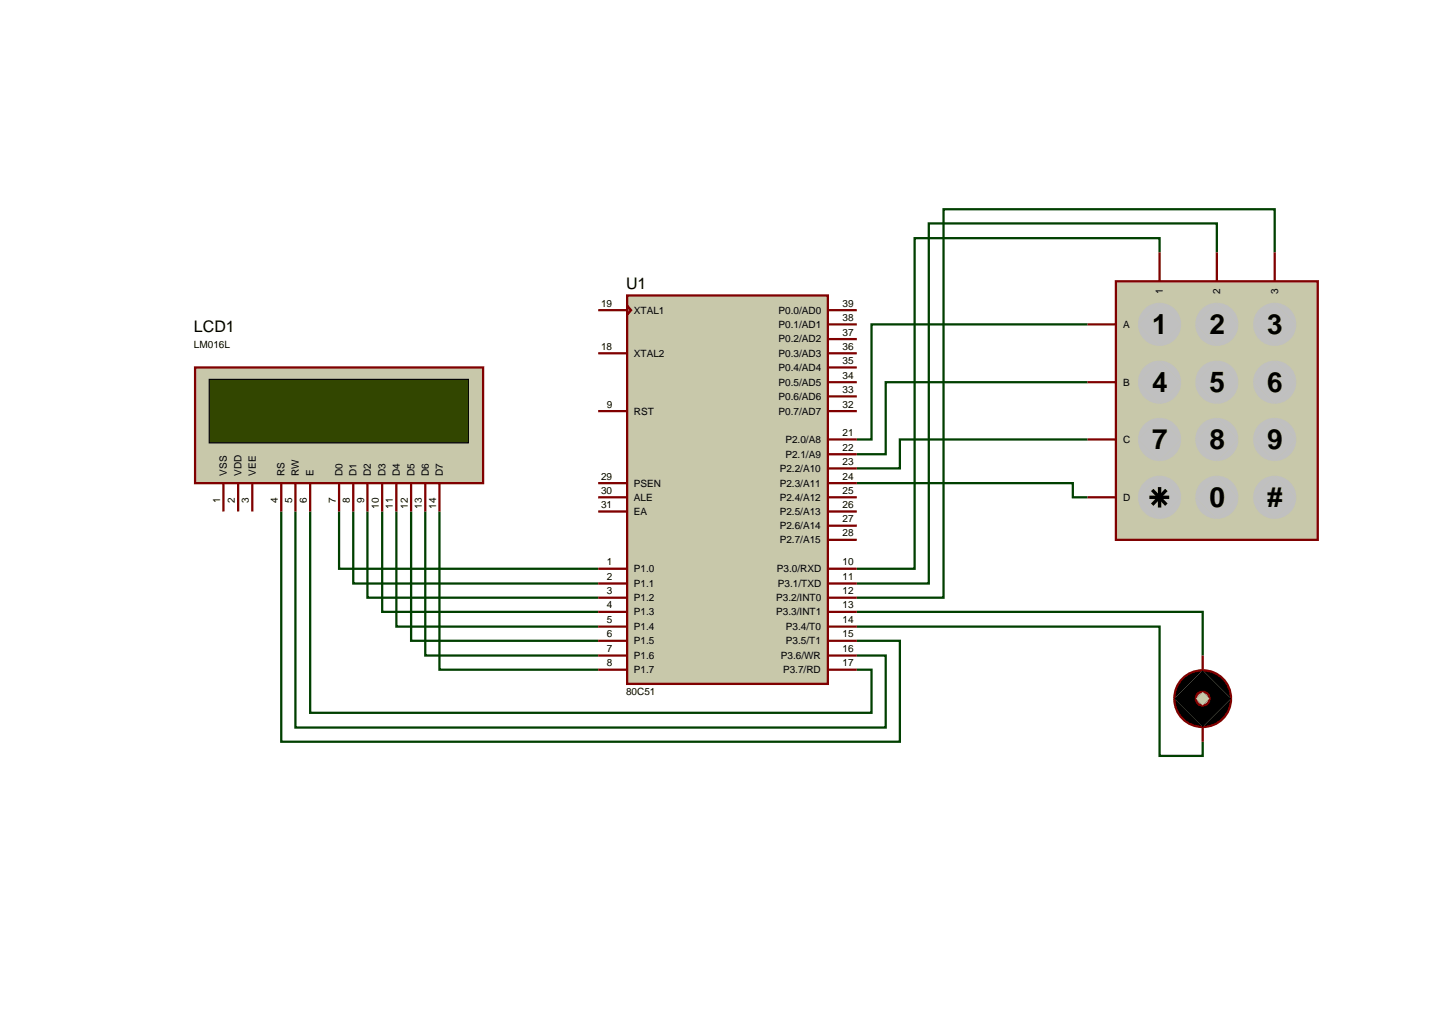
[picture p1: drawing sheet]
<svg xmlns="http://www.w3.org/2000/svg" width="257mm" height="180mm" viewBox="0 0 257 180" stroke-linecap="round" stroke-linejoin="round" font-family="sans-serif">
<g fill="none" stroke="#004000" stroke-width=".4">
<path d="M191.8 57.2h-38.1v20.3h-2.6M204.5 44.5v-2.5h-43.2v58.3h-10.2M214.6 44.5v-5.1h-50.8v63.5h-12.7M224.8 44.5v-7.6h-58.4v68.5h-15.3M191.8 67.4h-35.6v12.7h-5.1M191.8 77.5h-33.1v5.1h-7.6M49.6 90.2v40.6h109.1v-17.8h-7.6M52.1 90.2v38.1h104.1v-12.7h-5.1M54.7 90.2v35.5h99v-7.6h-2.6M59.8 90.2v10.1h45.7M62.3 90.2v12.7h43.2M64.8 90.2v15.2h40.7"/>
<path d="M67.4 90.2v17.7h38.1M69.9 90.2v20.3h35.6M72.5 90.2v22.8h33M75 90.2v25.4h30.5M77.5 90.2v27.9h28M151.1 85.2h38.1v2.5h2.6M151.1 107.9h61v7.7M151.1 110.5h53.4v22.8h7.6v-2.5"/>
</g>
<path d="M110.6 52.1h35.4v68.5h-35.4z" fill="#c8c8aa" stroke="#800000" stroke-width=".4"/>
<g fill="none" stroke="#800000" stroke-width=".4">
<path d="M105.5 54.7h5.1M110.6 53.9l.7 .8-.7 .8zM146 54.7h5.1M146 57.2h5.1M146 59.8h5.1M105.5 62.3h5.1M105.5 72.5h5.1M146 62.3h5.1M146 72.5h5.1M146 64.8h5.1M146 67.4h5.1M146 69.9h5.1"/>
<path d="M146 77.5h5.1M105.5 87.7h5.1M105.5 90.2h5.1M105.5 85.2h5.1M146 87.7h5.1M146 90.2h5.1M146 85.2h5.1M146 95.2h5.1M146 80.1h5.1M146 82.6h5.1M146 92.7h5.1M105.5 100.3h5.1"/>
<path d="M105.5 102.9h5.1M105.5 105.4h5.1M105.5 107.9h5.1M105.5 110.5h5.1M105.5 113h5.1M105.5 115.6h5.1M105.5 118.1h5.1M146 100.3h5.1M146 102.9h5.1M146 105.4h5.1M146 107.9h5.1M146 110.5h5.1"/>
<path d="M146 113h5.1M146 115.6h5.1M146 118.1h5.1"/>
</g>
<path d="M196.8 49.6h35.6v45.6h-35.6z" fill="#c8c8aa" stroke="#800000" stroke-width=".4"/>
<g fill="#c0c0c0">
<path d="M204.5 53.4l3.8 3.8-3.8 3.8-3.8-3.8z"/>
<path d="M214.6 53.4l3.8 3.8-3.8 3.8-3.8-3.8z"/>
<path d="M224.8 53.4l3.8 3.8-3.8 3.8-3.8-3.8z"/>
<path d="M204.5 63.6l3.8 3.8-3.8 3.8-3.8-3.8z"/>
<path d="M214.6 63.6l3.8 3.8-3.8 3.8-3.8-3.8z"/>
<path d="M224.8 63.6l3.8 3.8-3.8 3.8-3.8-3.8z"/>
<path d="M204.5 73.7l3.8 3.8-3.8 3.8-3.8-3.8z"/>
<path d="M214.6 73.7l3.8 3.8-3.8 3.8-3.8-3.8z"/>
<path d="M224.8 73.7l3.8 3.8-3.8 3.8-3.8-3.8z"/>
<path d="M200.7 87.7l3.8-3.8 3.8 3.8-3.8 3.8z"/>
<path d="M210.8 87.7l3.8-3.8 3.8 3.8-3.8 3.8z"/>
<path d="M221 87.7l3.8-3.8 3.8 3.8-3.8 3.8z"/>
<path d="M201.8 54.5a3.8 3.8 0 0 1 2.7-1.1l-3.8 3.8a3.8 3.8 0 0 1 1.1-2.7zM204.5 53.4a3.8 3.8 0 0 1 3.8 3.8zM204.5 61l3.8-3.8a3.8 3.8 0 0 1-3.8 3.8zM200.7 57.2l3.8 3.8a3.8 3.8 0 0 1-3.8-3.8z"/>
<path d="M211.9 54.5a3.8 3.8 0 0 1 2.7-1.1l-3.8 3.8a3.8 3.8 0 0 1 1.1-2.7zM214.6 53.4a3.8 3.8 0 0 1 3.8 3.8zM214.6 61l3.8-3.8a3.8 3.8 0 0 1-3.8 3.8zM210.8 57.2l3.8 3.8a3.8 3.8 0 0 1-3.8-3.8z"/>
<path d="M222.1 54.5a3.8 3.8 0 0 1 2.7-1.1l-3.8 3.8a3.8 3.8 0 0 1 1.1-2.7zM224.8 53.4a3.8 3.8 0 0 1 3.8 3.8zM224.8 61l3.8-3.8a3.8 3.8 0 0 1-3.8 3.8zM221 57.2l3.8 3.8a3.8 3.8 0 0 1-3.8-3.8z"/>
<path d="M201.8 64.7a3.8 3.8 0 0 1 2.7-1.1l-3.8 3.8a3.8 3.8 0 0 1 1.1-2.7zM204.5 63.6a3.8 3.8 0 0 1 3.8 3.8zM208.3 67.4a3.8 3.8 0 0 1-3.8 3.8zM200.7 67.4l3.8 3.8a3.8 3.8 0 0 1-3.8-3.8z"/>
<path d="M211.9 64.7a3.8 3.8 0 0 1 2.7-1.1l-3.8 3.8a3.8 3.8 0 0 1 1.1-2.7zM214.6 63.6a3.8 3.8 0 0 1 3.8 3.8zM218.4 67.4a3.8 3.8 0 0 1-3.8 3.8zM210.8 67.4l3.8 3.8a3.8 3.8 0 0 1-3.8-3.8z"/>
<path d="M222.1 64.7a3.8 3.8 0 0 1 2.7-1.1l-3.8 3.8a3.8 3.8 0 0 1 1.1-2.7zM224.8 63.6a3.8 3.8 0 0 1 3.8 3.8zM228.6 67.4a3.8 3.8 0 0 1-3.8 3.8zM221 67.4l3.8 3.8a3.8 3.8 0 0 1-3.8-3.8z"/>
<path d="M201.8 74.8a3.8 3.8 0 0 1 2.7-1.1l-3.8 3.8a3.8 3.8 0 0 1 1.1-2.7zM204.5 73.7a3.8 3.8 0 0 1 3.8 3.8zM208.3 77.5a3.8 3.8 0 0 1-3.8 3.8zM200.7 77.5l3.8 3.8a3.8 3.8 0 0 1-3.8-3.8z"/>
<path d="M211.9 74.8a3.8 3.8 0 0 1 2.7-1.1l-3.8 3.8a3.8 3.8 0 0 1 1.1-2.7zM214.6 73.7a3.8 3.8 0 0 1 3.8 3.8zM218.4 77.5a3.8 3.8 0 0 1-3.8 3.8zM210.8 77.5l3.8 3.8a3.8 3.8 0 0 1-3.8-3.8z"/>
<path d="M222.1 74.8a3.8 3.8 0 0 1 2.7-1.1l-3.8 3.8a3.8 3.8 0 0 1 1.1-2.7zM224.8 73.7a3.8 3.8 0 0 1 3.8 3.8zM228.6 77.5a3.8 3.8 0 0 1-3.8 3.8zM221 77.5l3.8 3.8a3.8 3.8 0 0 1-3.8-3.8z"/>
<path d="M201.8 85a3.8 3.8 0 0 1 2.7-1.1l-3.8 3.8a3.8 3.8 0 0 1 1.1-2.7zM204.5 83.9a3.8 3.8 0 0 1 3.8 3.8zM208.3 87.7a3.8 3.8 0 0 1-3.8 3.8zM200.7 87.7l3.8 3.8a3.8 3.8 0 0 1-3.8-3.8z"/>
<path d="M211.9 85a3.8 3.8 0 0 1 2.7-1.1l-3.8 3.8a3.8 3.8 0 0 1 1.1-2.7zM214.6 83.9a3.8 3.8 0 0 1 3.8 3.8zM218.4 87.7a3.8 3.8 0 0 1-3.8 3.8zM210.8 87.7l3.8 3.8a3.8 3.8 0 0 1-3.8-3.8z"/>
<path d="M222.1 85a3.8 3.8 0 0 1 2.7-1.1l-3.8 3.8a3.8 3.8 0 0 1 1.1-2.7zM224.8 83.9a3.8 3.8 0 0 1 3.8 3.8zM228.6 87.7a3.8 3.8 0 0 1-3.8 3.8zM221 87.7l3.8 3.8a3.8 3.8 0 0 1-3.8-3.8z"/>
</g>
<path d="M202.7 87.7h3.5M203.2 86.4l2.5 2.6M204.5 85.9v3.6M205.7 86.4l-2.5 2.6" fill="none" stroke="#000" stroke-width=".6" stroke-linecap="butt"/>
<path d="M191.8 57.2h5M204.5 44.5v5.1M214.6 44.5v5.1M224.8 44.5v5.1M191.8 67.4h5M191.8 77.5h5M191.8 87.7h5" fill="none" stroke="#800000" stroke-width=".4"/>
<path d="M34.4 64.8h50.8v20.4h-50.8z" fill="#c8c8aa" stroke="#800000" stroke-width=".4"/>
<path d="M36.9 66.9h45.7v11.2h-45.7z" fill="#324600" stroke="#000" stroke-width=".2"/>
<g fill="none" stroke="#800000" stroke-width=".4">
<path d="M39.4 85.2v5M42 85.2v5M44.5 85.2v5M49.6 85.2v5M52.1 85.2v5M54.7 85.2v5M59.8 85.2v5M62.3 85.2v5M64.8 85.2v5M67.4 85.2v5M69.9 85.2v5M72.5 85.2v5"/>
<path d="M75 85.2v5M77.5 85.2v5"/>
</g>
<path d="M208.3 120a5 5 0 0 1 3.8-1.8l-5 5a5 5 0 0 1 1.2-3.2zM212.1 118.2a5 5 0 0 1 5 5zM212.1 128.2l5-5a5 5 0 0 1-5 5zM207.1 123.2l5 5a5 5 0 0 1-5-5z" fill="#000" stroke="#800000" stroke-width=".4"/>
<path d="M207.1 123.2l5-5 5 5-5 5z" fill="#000"/>
<path d="M211.1 122.5l.6-.4 .4-.1-1.2 1.2zM212.1 122a1.16 1.16 0 0 1 1.2 1.2zM213.3 123.2a1.16 1.16 0 0 1-1.2 1.2zM210.9 123.2l1.2 1.2a1.16 1.16 0 0 1-1.2-1.2z" fill="#c8c8aa" stroke="#800000" stroke-width=".4"/>
<path d="M210.9 123.2l1.2-1.2 1.2 1.2-1.2 1.2z" fill="#c8c8aa"/>
<path d="M212.1 115.6v2.5M212.1 128.3v2.5" fill="none" stroke="#800000" stroke-width=".4"/>
<g font-size="4.9">
<text x="203.2" y="58.9">1</text>
<text x="213.3" y="58.9">2</text>
<text x="223.5" y="58.9">3</text>
<text x="203.2" y="69.1">4</text>
<text x="213.3" y="69.1">5</text>
<text x="223.5" y="69.1">6</text>
<text x="203.2" y="79.2">7</text>
<text x="213.3" y="79.2">8</text>
<text x="223.5" y="79.2">9</text>
<text x="213.3" y="89.4">0</text>
<text x="223.5" y="89.4">#</text>
</g>
<g font-size="2.8">
<text x="110.4" y="51">U1</text>
<text x="34.2" y="58.6">LCD1</text>
</g>
<g font-size="1.8">
<text x="205.1" y="51.9" transform="rotate(-90 205.1 51.9)">1</text>
<text x="215.2" y="51.9" transform="rotate(-90 215.2 51.9)">2</text>
<text x="225.4" y="51.9" transform="rotate(-90 225.4 51.9)">3</text>
<text x="106" y="54.1">19</text>
<text x="111.8" y="55.3">XTAL1</text>
<text x="137.3" y="55.3">P0.0/AD0</text>
<text x="137.3" y="57.8">P0.1/AD1</text>
<text x="148.6" y="54.1">39</text>
<text x="148.6" y="56.6">38</text>
<text x="148.6" y="59.2">37</text>
<text x="198.1" y="57.8">A</text>
<text x="34.2" y="61.4">LM016L</text>
<text x="106" y="61.7">18</text>
<text x="111.8" y="62.9">XTAL2</text>
<text x="137.3" y="60.4">P0.2/AD2</text>
<text x="137.3" y="62.9">P0.3/AD3</text>
<text x="137.3" y="65.4">P0.4/AD4</text>
<text x="148.6" y="61.7">36</text>
<text x="148.6" y="64.2">35</text>
<text x="107" y="71.9">9</text>
<text x="137.3" y="68">P0.5/AD5</text>
<text x="137.3" y="70.5">P0.6/AD6</text>
<text x="148.6" y="66.8">34</text>
<text x="148.6" y="69.3">33</text>
<text x="148.6" y="71.9">32</text>
<text x="198.1" y="68">B</text>
<text x="111.8" y="73.1">RST</text>
<text x="137.3" y="73.1">P0.7/AD7</text>
<text x="148.6" y="76.9">21</text>
<text x="40" y="83.9" transform="rotate(-90 40 83.9)">VSS</text>
<text x="42.6" y="83.9" transform="rotate(-90 42.6 83.9)">VDD</text>
<text x="45.1" y="83.9" transform="rotate(-90 45.1 83.9)">VEE</text>
<text x="50.2" y="83.9" transform="rotate(-90 50.2 83.9)">RS</text>
<text x="52.7" y="83.9" transform="rotate(-90 52.7 83.9)">RW</text>
<text x="55.3" y="83.9" transform="rotate(-90 55.3 83.9)">E</text>
<text x="60.4" y="83.9" transform="rotate(-90 60.4 83.9)">D0</text>
<text x="62.9" y="83.9" transform="rotate(-90 62.9 83.9)">D1</text>
<text x="65.4" y="83.9" transform="rotate(-90 65.4 83.9)">D2</text>
<text x="68" y="83.9" transform="rotate(-90 68 83.9)">D3</text>
<text x="70.5" y="83.9" transform="rotate(-90 70.5 83.9)">D4</text>
<text x="73.1" y="83.9" transform="rotate(-90 73.1 83.9)">D5</text>
<text x="75.6" y="83.9" transform="rotate(-90 75.6 83.9)">D6</text>
<text x="78.1" y="83.9" transform="rotate(-90 78.1 83.9)">D7</text>
<text x="137.5" y="83.2">P2.2/A10</text>
<text x="138.5" y="78.1">P2.0/A8</text>
<text x="138.5" y="80.7">P2.1/A9</text>
<text x="148.6" y="79.5">22</text>
<text x="148.6" y="82">23</text>
<text x="198.1" y="78.1">C</text>
<text x="38.8" y="88.7" transform="rotate(-90 38.8 88.7)">1</text>
<text x="41.4" y="88.7" transform="rotate(-90 41.4 88.7)">2</text>
<text x="43.9" y="88.7" transform="rotate(-90 43.9 88.7)">3</text>
<text x="49" y="88.7" transform="rotate(-90 49 88.7)">4</text>
<text x="51.5" y="88.7" transform="rotate(-90 51.5 88.7)">5</text>
<text x="54.1" y="88.7" transform="rotate(-90 54.1 88.7)">6</text>
<text x="59.2" y="88.7" transform="rotate(-90 59.2 88.7)">7</text>
<text x="61.7" y="88.7" transform="rotate(-90 61.7 88.7)">8</text>
<text x="64.2" y="88.7" transform="rotate(-90 64.2 88.7)">9</text>
<text x="66.8" y="89.7" transform="rotate(-90 66.8 89.7)">10</text>
<text x="69.3" y="89.7" transform="rotate(-90 69.3 89.7)">11</text>
<text x="71.9" y="89.7" transform="rotate(-90 71.9 89.7)">12</text>
<text x="74.4" y="89.7" transform="rotate(-90 74.4 89.7)">13</text>
<text x="76.9" y="89.7" transform="rotate(-90 76.9 89.7)">14</text>
<text x="106" y="87.1">30</text>
<text x="106" y="89.6">31</text>
<text x="106" y="84.6">29</text>
<text x="111.8" y="88.3">ALE</text>
<text x="111.8" y="85.8">PSEN</text>
<text x="137.5" y="85.8">P2.3/A11</text>
<text x="137.5" y="88.3">P2.4/A12</text>
<text x="148.6" y="84.6">24</text>
<text x="148.6" y="87.1">25</text>
<text x="148.6" y="89.6">26</text>
<text x="198.1" y="88.3">D</text>
<text x="111.8" y="90.8">EA</text>
<text x="137.5" y="95.8">P2.7/A15</text>
<text x="137.5" y="90.8">P2.5/A13</text>
<text x="137.5" y="93.3">P2.6/A14</text>
<text x="148.6" y="94.6">28</text>
<text x="148.6" y="92.1">27</text>
<text x="107" y="99.7">1</text>
<text x="111.8" y="100.9">P1.0</text>
<text x="137" y="100.9">P3.0/RXD</text>
<text x="148.6" y="99.7">10</text>
<text x="107" y="102.3">2</text>
<text x="107" y="104.8">3</text>
<text x="107" y="107.3">4</text>
<text x="111.8" y="103.5">P1.1</text>
<text x="111.8" y="106">P1.2</text>
<text x="136.9" y="106">P3.2/INT0</text>
<text x="137.2" y="103.5">P3.1/TXD</text>
<text x="148.6" y="102.3">11</text>
<text x="148.6" y="104.8">12</text>
<text x="148.6" y="107.3">13</text>
<text x="107" y="109.9">5</text>
<text x="107" y="112.4">6</text>
<text x="111.8" y="108.5">P1.3</text>
<text x="111.8" y="111.1">P1.4</text>
<text x="111.8" y="113.6">P1.5</text>
<text x="136.9" y="108.5">P3.3/INT1</text>
<text x="138.6" y="111.1">P3.4/T0</text>
<text x="138.6" y="113.6">P3.5/T1</text>
<text x="148.6" y="109.9">14</text>
<text x="148.6" y="112.4">15</text>
<text x="107" y="115">7</text>
<text x="107" y="117.5">8</text>
<text x="111.8" y="116.2">P1.6</text>
<text x="111.8" y="118.7">P1.7</text>
<text x="137.7" y="116.2">P3.6/WR</text>
<text x="138.1" y="118.7">P3.7/RD</text>
<text x="148.6" y="117.5">17</text>
<text x="148.6" y="115">16</text>
<text x="110.4" y="122.6">80C51</text>
</g>
</svg>
